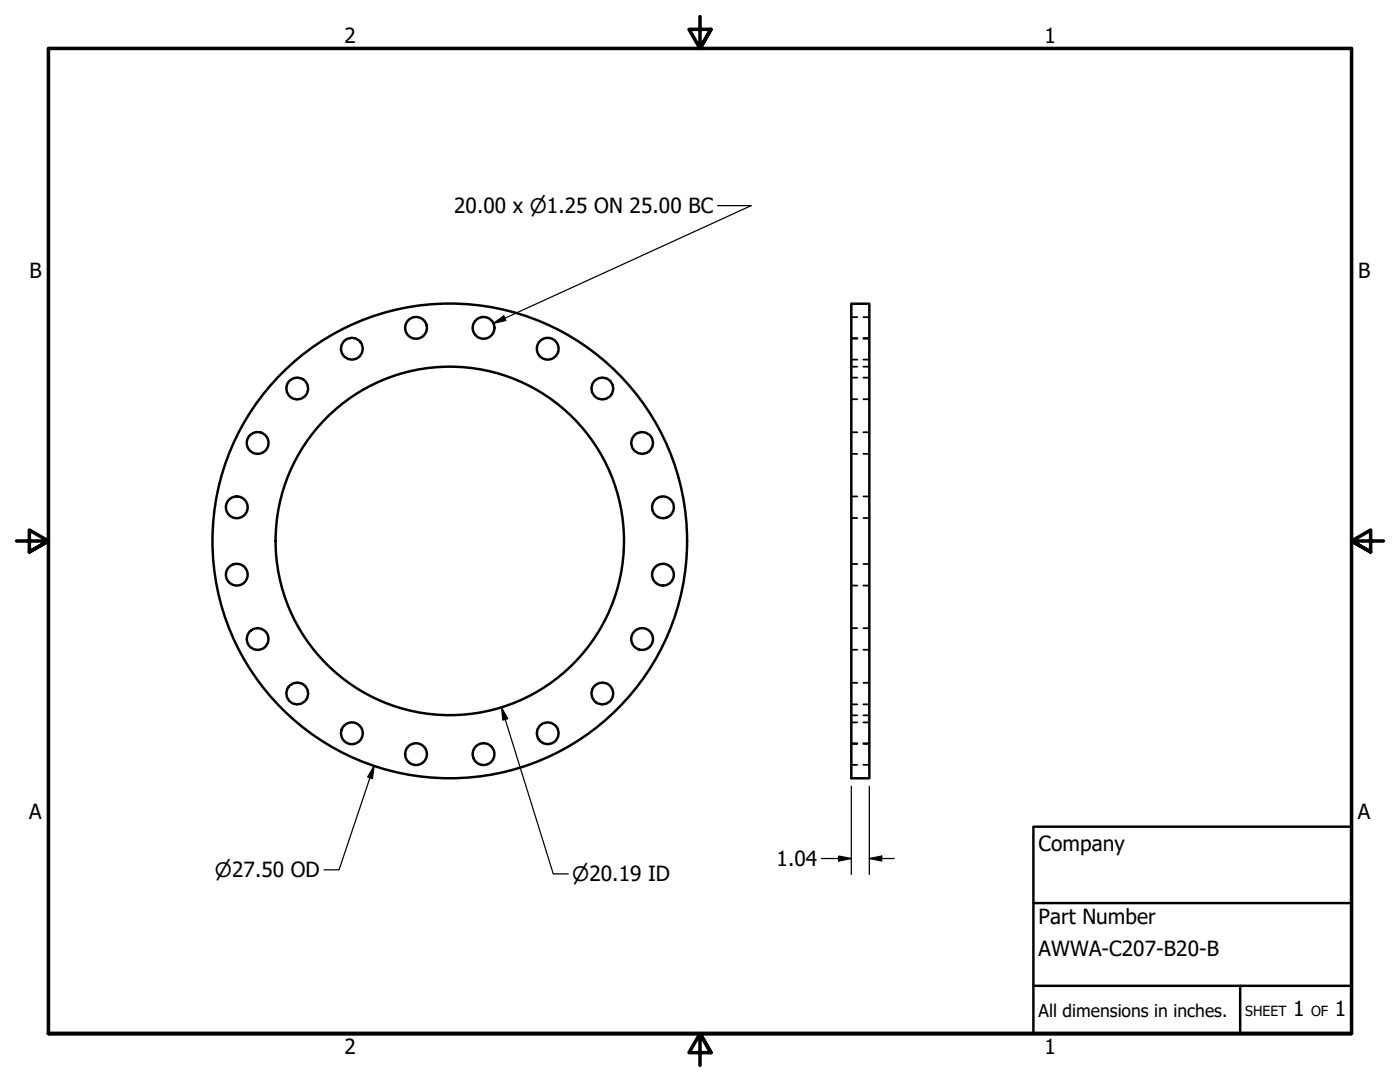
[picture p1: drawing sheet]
<svg xmlns="http://www.w3.org/2000/svg" width="279mm" height="216mm" viewBox="0 0 279 216" stroke-linecap="round" stroke-linejoin="round" font-family="sans-serif">
<!-- layer: Visible (ANSI) -->
<g fill="none" stroke="#000" stroke-width=".49">
<path d="M169.9 60.6h3.6v94.7h-3.6z"/>
<circle cx="59.3" cy="77.5" r="2.17"/>
<circle cx="70.2" cy="69.6" r="2.17"/>
<circle cx="83" cy="65.4" r="2.17"/>
<circle cx="96.5" cy="65.4" r="2.17"/>
<circle cx="109.3" cy="69.6" r="2.17"/>
<circle cx="120.2" cy="77.5" r="2.17"/>
<circle cx="51.4" cy="88.4" r="2.17"/>
<circle cx="128.1" cy="88.4" r="2.17"/>
<circle cx="47.3" cy="101.2" r="2.17"/>
<circle cx="47.3" cy="114.7" r="2.17"/>
<circle cx="89.8" cy="107.9" r="47.4"/>
<circle cx="89.8" cy="107.9" r="34.8"/>
<circle cx="132.3" cy="101.2" r="2.17"/>
<circle cx="132.3" cy="114.7" r="2.17"/>
<circle cx="51.4" cy="127.5" r="2.17"/>
<circle cx="59.3" cy="138.4" r="2.17"/>
<circle cx="120.2" cy="138.4" r="2.17"/>
<circle cx="128.1" cy="127.5" r="2.17"/>
<circle cx="70.2" cy="146.3" r="2.17"/>
<circle cx="83" cy="150.5" r="2.17"/>
<circle cx="96.5" cy="150.5" r="2.17"/>
<circle cx="109.3" cy="146.3" r="2.17"/>
</g>
<!-- layer: Hidden (ANSI) -->
<g fill="none" stroke="#000" stroke-width=".35">
<path d="M169.9 73.2h1.2M169.9 71.8h1.2M169.9 67.5h1.2M169.9 79.7h1.2M169.9 75.4h1.2M169.9 67.6h1.2M169.9 63.3h1.2M172.3 73.2h1.2M172.3 71.8h1.2M172.3 67.5h1.2M172.3 79.7h1.2M172.3 75.4h1.2"/>
<path d="M172.3 67.6h1.2M172.3 63.3h1.2M169.9 90.6h1.2M169.9 86.3h1.2M169.9 99.1h1.2M172.3 90.6h1.2M172.3 86.3h1.2M172.3 99.1h1.2M169.9 103.4h1.2M169.9 116.8h1.2M169.9 112.5h1.2M172.3 103.4h1.2"/>
<path d="M172.3 116.8h1.2M172.3 112.5h1.2M169.9 129.6h1.2M169.9 125.3h1.2M169.9 136.2h1.2M172.3 129.6h1.2M172.3 125.3h1.2M172.3 136.2h1.2M169.9 142.7h1.2M169.9 140.5h1.2M169.9 148.4h1.2M169.9 144.1h1.2"/>
<path d="M169.9 152.6h1.2M169.9 148.3h1.2M172.3 142.7h1.2M172.3 140.5h1.2M172.3 148.4h1.2M172.3 144.1h1.2M172.3 152.6h1.2M172.3 148.3h1.2"/>
</g>
<!-- layer: Border (ANSI) -->
<path d="M139.7 3.3v6.4l-2.2-3.8h4.4l-2.2 3.8 2.2-3.8M3.3 107.9h6.4l-3.8-2.1v4.3l3.8-2.2-3.8 2.2M276.1 107.9h-6.4l3.8-2.1v4.3l-3.8-2.2 3.8 2.2M9.7 206.2v-196.5h260v196.5h-260h260M141.9 210l-2.2-3.8 2.2 3.8h-4.4l2.2-3.8v6.4" fill="none" stroke="#000" stroke-width=".71"/>
<!-- layer: Title (ANSI) -->
<path d="M206.2 165h63.5v41.2h-63.5zM206.2 196.7h63.5M206.2 180.2h63.5M247.5 196.7v9.5" fill="none" stroke="#000" stroke-width=".49"/>
<!-- layer: Dimension (ANSI) -->
<path d="M143.2 41h6.7l-51.4 23.5M98.5 64.5l2-1.5 .5 1zM74.6 152.8l-.3 2.6-.9-.4zM74.6 152.8l-6.9 20.8h-3M100.1 141.1l1.2 2.3-.9 .3zM100.1 141.1l10.3 33.3h3M169.9 156.9v17.6M173.5 156.9v17.6M163.9 171.3h6M167.4 170.8l2.5 .5-2.5 .5zM173.5 171.3l2.5-.5v1zM173.5 171.3h5" fill="none" stroke="#000" stroke-width=".25"/>
<g fill="#000">
<path d="M98.5 64.5l2-1.5 .5 1z" fill-rule="evenodd"/>
<path d="M74.6 152.8l-.3 2.6-.9-.4z" fill-rule="evenodd"/>
<path d="M100.1 141.1l1.2 2.3-.9 .3z" fill-rule="evenodd"/>
<path d="M167.4 170.8l2.5 .5-2.5 .5z" fill-rule="evenodd"/>
<path d="M173.5 171.3l2.5-.5v1z" fill-rule="evenodd"/>
</g>
<g font-size="4.2">
<text x="68.7" y="8.6">2</text>
<text x="208.4" y="8.6">1</text>
<text x="90.6" y="42.5">20.00 x ⌀1.25 ON 25.00 BC</text>
<text x="5.9" y="55.5">B</text>
<text x="271" y="55.5">B</text>
<text x="5.8" y="163.4">A</text>
<text x="271" y="163.4">A</text>
<text x="155" y="172.8">1.04</text>
<text x="207.3" y="169.8">Company</text>
<text x="207.3" y="184.4">Part Number</text>
<text x="207.3" y="190.7">AWWA-C207-B20-B</text>
<text x="258.1" y="202.8">1</text>
<text x="266.4" y="202.8">1</text>
<text x="68.7" y="210.3">2</text>
<text x="208.4" y="210.3">1</text>
</g>
<g font-size="4">
<text x="42.9" y="175">⌀27.50 OD</text>
<text x="114.2" y="175.9">⌀20.19 ID</text>
</g>
<text font-size="3.5" x="207.3" y="202.9">All dimensions in inches.</text>
<g font-size="2.8">
<text x="248.5" y="202.8">SHEET</text>
<text x="261.7" y="202.8">OF</text>
</g>
</svg>
